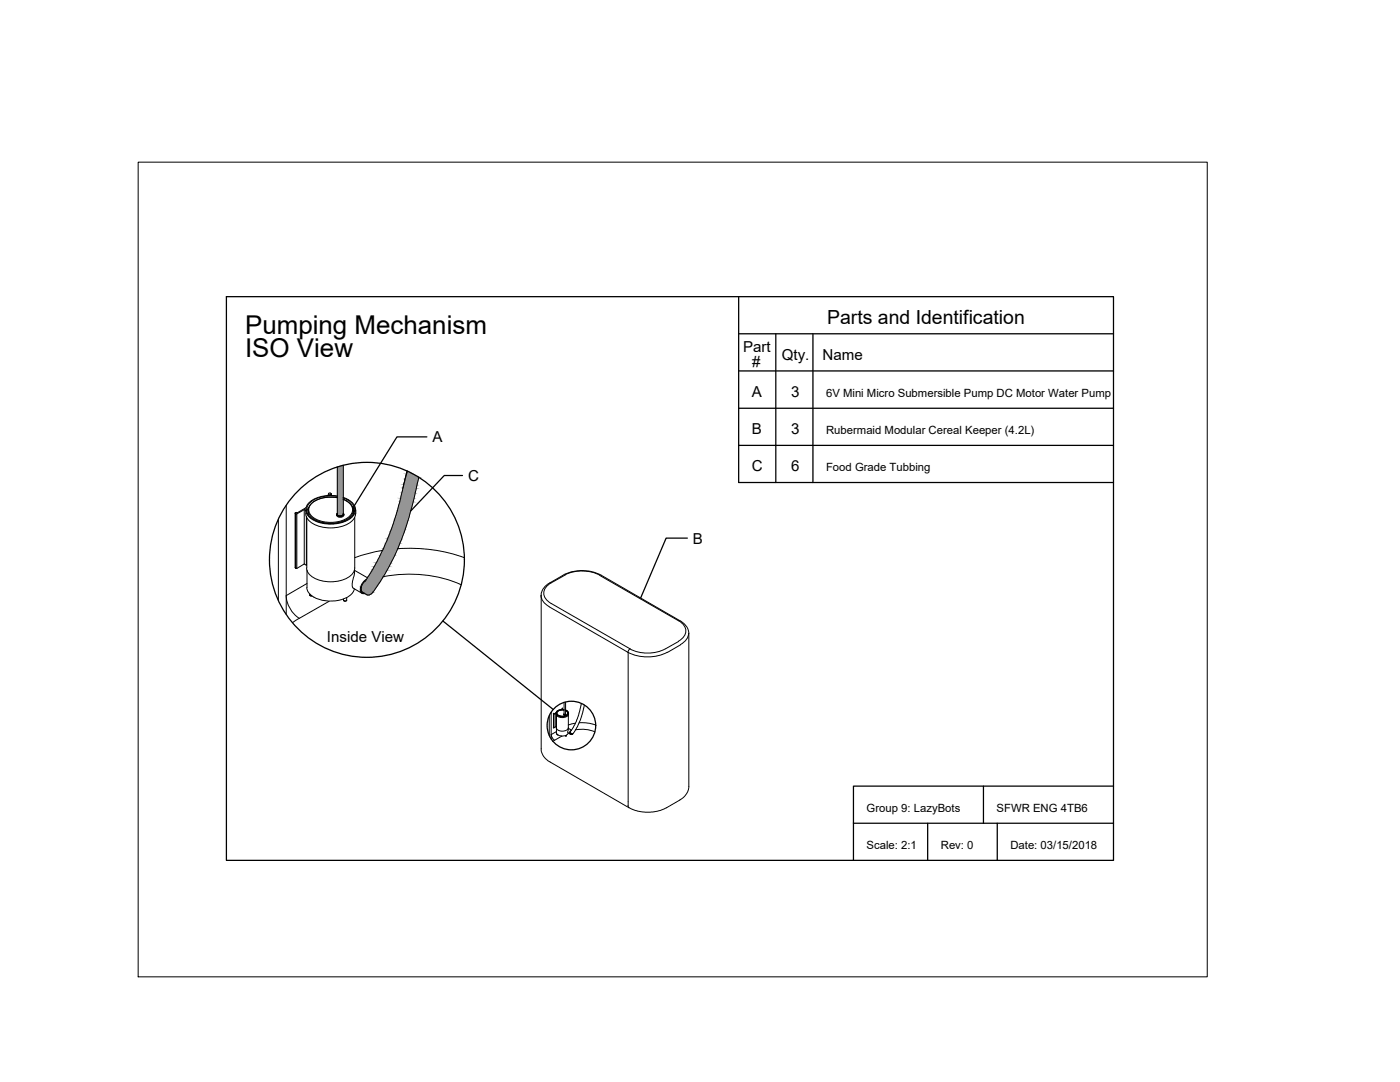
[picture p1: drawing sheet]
<svg xmlns="http://www.w3.org/2000/svg" width="279mm" height="216mm" viewBox="0 0 279 216" stroke-linecap="round" stroke-linejoin="round" font-family="sans-serif">
<!-- layer: 0 -->
<g fill="none" stroke="#000" stroke-width=".25">
<path d="M45.2 59.2h177v112.5h-177zM147.4 59.2v37.1h74.8M147.4 66.6h74.8M147.4 74h74.8M154.8 66.6v29.7M162.2 66.6v29.7M85.2 87.2h-6l-8.7 14.1M92.3 94.9h-3.6l-6.7 7.1M147.4 81.5h74.8M147.4 88.9h74.8M137.2 107.4h-4.3l-5 11.9M88.4 123.9l22 17.7"/>
<path d="M196.3 156.9v7.4M222.2 156.9h-51.9v14.8M170.3 164.3h51.9M185.1 164.3v7.4M199 164.3v7.4"/>
<circle cx="73.2" cy="111.7" r="19.5"/>
<circle cx="114" cy="144.8" r="4.8"/>
</g>
<g fill="none" stroke="#000" stroke-width=".2">
<path d="M27.6 32.4h213.3v162.5h-213.3zM65.6 98.9l.5-.3v.3M65.6 98.5v.2M65.7 98.7l-.5 .2M66 98.4h-.3v.2M66 98.4l.1 .1M66.1 98.5h.1M66.1 98.5v.4M67.3 99.3a5.8 5.8 0 0 0-5.3 1.4 1.85 1.85 0 0 0 1 2.9 6.4 6.4 0 0 0 6.9-.8 1.99 1.99 0 0 0-1.2-3.1h-.2a2.57 2.57 0 0 1 2 2.1v.6M67.3 99a6.5 6.5 0 0 0-5.9 1.6 1.96 1.96 0 0 0 .7 2.9 7.3 7.3 0 0 0 8.3-.5 2.03 2.03 0 0 0-.9-3.3l-1-.4M67.3 99a6.3 6.3 0 0 0-5.7 1.6 1.9 1.9 0 0 0 .6 2.9 7.3 7.3 0 0 0 7.6-.1 2.01 2.01 0 0 0 1-1.9 2.01 2.01 0 0 0-1.4-1.7l-.9-.4M67.3 99.3a5.8 5.8 0 0 0-5.5 1.6l-.2 .5-.1 1"/>
<path d="M67.3 93.2v9.4M68.5 92.9v9.7M81.2 94l-1.9 8.1-1.5 4.3-2.2 5-2.7 4.6M81.3 94l-.9 3.4M83.6 95.2a63.7 63.7 0 0 1-6.8 19.4l-2.4 3.6M55.6 103.6v16.2M57.1 100.9v21.7M58.9 102.4l.1 10.9M59 102.5v10.8M59 102.5h.1M59.1 102.5h.1M59.1 113.4h.1"/>
<path d="M59.1 102.5v10.9l-.1-.1M59.2 102.5v10.9l1.5-.9M59.3 102.3h-.3v.2M60.7 101.7v10.8M60.7 101.7l-1.5 .8M60.7 101.7l.4 .2M61 102.5a3.4 3.4 0 0 0 3.1 2.6 6.7 6.7 0 0 0 6.5-1.5l.4-1.1M61.1 101.7v.8M61.1 101.3l-1.8 1M61.1 103.1v9.7l-.4-.3M61.2 113.3a3.3 3.3 0 0 0 2.9 2.6 6.5 6.5 0 0 0 6.3-1.5l.4-1.1M61.2 112.5l-.1 .3"/>
<path d="M61.2 117.2a2.94 2.94 0 0 0 2.7 2.5 6.6 6.6 0 0 0 6.4-1.4l.4-.8M61.2 103.3v10M61.3 116.4l-4.2 2.4a5.8 5.8 0 0 0 2.6 4.6M61.3 113.8v3.4M61.5 101.8a3.1 3.1 0 0 0 2.7 2.4 6.1 6.1 0 0 0 5.9-1.4l.4-1M61.5 102.4v.3M61.6 101.3l-.4 .7M61.8 118.7l.4 .2M61.8 118.5v.3l.5 .1M65.7 120l-6 3.4M67.2 102.7a.81 .81 0 0 0 1.4 0M67.3 102.4l-.1 .2a.79 .79 0 0 0 1.4 0l-.1-.2 .1 .4"/>
<path d="M67.3 102.6a.7 .7 0 0 0 1.2 0M67.3 102.6v.1M67.3 102.5a.61 .61 0 0 0 .6 .5 .61 .61 0 0 0 .6-.5M67.3 102.7h.1M67.3 102.4l-.1 .2a.73 .73 0 0 0 .6 .7 .73 .73 0 0 0 .8-.5M67.3 102.7a.69 .69 0 0 0 1.2 0M68.5 102.7h.1M68.5 102.6v.1M68.6 119.7l.2 .2 .4-.2M69.2 119.3v.4a.33 .33 0 0 1-.3 .3 .33 .33 0 0 1-.3-.3v-.1M70.4 101.3l.4 .7M70.5 102.4v.3"/>
<path d="M70.8 113.8l-.1 1a3.4 3.4 0 0 0-.3 2.5l1.9 1.1h.5M70.8 113.8l2.5 1.5M70.8 103.3v10M71 101.7v.8M72.1 117.1a.93 .93 0 0 0 .3 1.1M72.4 118.2l.9 .5h.4l.7-.4M72.8 116l-.6 .9a.92 .92 0 0 0 .5 1.5M73.1 115.6a2.23 2.23 0 0 0-1.1 2.5l.2 .2M74.4 118.1l-.1 .1M76.3 109.8l-2.8 .6-2.7 .9M76.5 115.1a26.4 26.4 0 0 1 15.6 1.6M79.4 109.5a32.2 32.2 0 0 1 13.3 1.8"/>
<path d="M108 118.8a2.77 2.77 0 0 0 1.6 2.2M108.9 116.9l3.3-2a8.2 8.2 0 0 1 7.8-.1l15.7 9.1a3.1 3.1 0 0 1 1.8 2.5v30.5a3.4 3.4 0 0 1-1.8 2.8l-2.7 1.5a8.3 8.3 0 0 1-7.5 0l-15.7-9.1a3 3 0 0 1-1.8-2.7v-30.9l.3-.9zM110 116.3a2.17 2.17 0 0 0-1.5 2.1 2.17 2.17 0 0 0 1.5 2M112.8 114.7a7.9 7.9 0 0 1 6.9 .1l15.7 9.1M112.9 114.7l-2.9 1.6M59.7 123.4l-1.4 .9M109.6 121.1l15.8 9.1v30.6M110 120.4l15.7 9.1-.4 .7M125.3 130.1a8.7 8.7 0 0 0 7.9 0M125.7 129.5a7.8 7.8 0 0 0 7.1 0M135.4 123.8a2.17 2.17 0 0 1 1.5 2.1 2.17 2.17 0 0 1-1.5 2M135.4 128l-2.6 1.5"/>
<path d="M135.8 128.7l-2.6 1.5M137.4 126.4a2.77 2.77 0 0 1-1.6 2.2M109.6 142.8v4M110 142.1v5.4M110.4 145.2h.1M110.4 142.4v.1M110.5 142.5v2.7M110.5 142.5h.1M110.5 142.4h.1M110.5 145.2h.1M110.9 142.3v2.7M110.9 142.3l-.4 .2v2.7l.4-.2"/>
<path d="M111 146.2a1.41 1.41 0 0 0 2.4 0M111 145.2a1.39 1.39 0 0 0 2.4 0M111 142.2l-.5 .3M111 142.6v2.5l-.1-.1M111 142.3v.2M111 145v.1M111.1 146l-1.1 .6a1.41 1.41 0 0 0 .6 1.1M111.1 142.7v2.5M111.1 145.3v.9M111.1 142a1.65 1.65 0 0 1 1.4-.4 1 1 0 0 0-1.4 .9 1.43 1.43 0 0 0 2.3-.3l-.1-.2-.5-.3h.2a.59 .59 0 0 1 .4 .8 1.53 1.53 0 0 1-2.4-.2zM111.1 142.3a1.29 1.29 0 0 0 2.2 0M111.1 142.2l-.1 .2-.1-.1"/>
<path d="M111.2 146.6h.1M111.2 146.5l.1 .1M112.1 141.5h.1M112.2 146.9l-1.9 1M112.2 141.5l-.2 .1M112.2 141.5h.1M112.2 141.5v.1M112.3 141.5v.1M112.5 142.5l.4 .1h-.3M112.5 142.5l.2 .1 .2-.1M112.5 142.5l.1 .1M112.5 142.5h.1"/>
<path d="M112.6 140.2l-.1 2.4M112.8 142.5l-.1 .1h-.2M112.8 142.5h.1M112.8 142.5l-.2 .1M112.9 140.1v2.5l-.2 .1-.2-.1M113 146.7v.2l-.1-.1h.1M113.3 142.2l.1 .2M113.3 142.4v.1M113.4 142.3l-.1-.2-.4-.3a.5 .5 0 0 1 .4 .7 1.3 1.3 0 0 1-2.2-.3 1.08 1.08 0 0 1 1.4-.5 1.02 1.02 0 0 0-1.4 .8M113.4 142.3v.2M113.4 145.3l-.1 .8 .6 .4M113.4 145.3l.7 .4"/>
<path d="M113.4 142.7v2.5M113.5 142.3a1.17 1.17 0 0 1-1.8 .8l-.6-.3-.1-.3M113.8 146.1l.2 .4M113.8 146.4l.2 .1M113.9 146l-.1 .4M113.9 145.9l-.2 .4 .2 .2M113.9 145.8l-.2 .3 .1 .3M114 146.4l.1 .1 .2-.1-.3 .1M114 146.3l.3 .1M114.8 144.3l-1.4 .4M114.8 145.6l1.8-.1 1.1 .2 1 .3M115.6 144.2l1.7 .1 1.6 .4"/>
<path d="M116 140.3l-.8 3.1-.5 1.3-.8 1.2M116.6 140.7l-.7 2.8-.7 1.6-.8 1.3M125.3 160.7l.2 .4"/>
</g>
<g fill="#939598" stroke="#939598" stroke-width=".2">
<path d="M67.3 93.2l1.2-.3v.3z"/>
<path d="M81.3 94l1.2 .6h-1.3z"/>
<path d="M67.5 102.9h.8z"/>
<path d="M67.8 103h.2z"/>
<path d="M72.4 118.3l.1 .1z"/>
<path d="M73.2 118.7h.6z"/>
<path d="M81.2 94.6l2.4 .6-1.1-.6zM81.2 94.6l2.4 .6h-2.6z"/>
<path d="M81 95.2l2.5 .4 .1-.4zM81 95.2l2.5 .4h-2.7z"/>
<path d="M80.8 95.6l2.4 1.1 .3-1.1zM80.8 95.6l2.4 1.1h-2.6z"/>
<path d="M80.6 96.7l2.5 .7 .1-.7zM80.6 96.7l2.5 .7h-2.7z"/>
<path d="M80.4 97.4l2.5 1 .2-1zM80.4 97.4l2.5 1h-2.7z"/>
<path d="M80.2 98.4l2.4 1.1 .3-1.1zM80.2 98.4l2.4 1.1h-2.7z"/>
<path d="M79.9 99.5l2.5 .6 .2-.6zM79.9 99.5l2.5 .6h-2.6z"/>
<path d="M79.8 100.1l2.3 1.5 .3-1.5zM79.8 100.1l2.3 1.5h-2.7z"/>
<path d="M79.4 101.6l2.6 .3 .1-.3zM79.4 101.6l2.6 .3h-2.7z"/>
<path d="M67.3 93.2l1.2 9.4v-9.4zM67.3 93.2l1.2 9.4h-1.2zM67.3 102.6h1.2zM67.3 102.6h1.2z"/>
<path d="M67.3 102.6l1.2 .1zM67.3 102.6l1.2 .1z"/>
<path d="M67.3 102.7l1.2 .1zM67.3 102.7l1.2 .1z"/>
<path d="M67.3 102.8h1.2zM67.3 102.8h1.2zM67.4 102.8h1.1zM67.4 102.8h1.1z"/>
<path d="M67.4 102.8h1.1zM67.4 102.8h1z"/>
<path d="M67.4 102.8h1zM67.4 102.8h1z"/>
<path d="M67.5 102.8h.9zM67.5 102.8l.8 .1zM67.5 102.9h.8z"/>
<path d="M67.5 102.9h.8zM67.5 102.9h.8z"/>
<path d="M67.6 102.9h.7zM67.6 102.9h.6z"/>
<path d="M67.6 102.9h.6zM67.6 102.9l.6 .1z"/>
<path d="M67.7 103h.5zM67.7 103h.4z"/>
<path d="M67.7 103h.4zM67.7 103h.3z"/>
<path d="M67.8 103h.2zM67.8 103h.2z"/>
<path d="M79.3 101.9l2.2 1.8 .5-1.8zM79.3 101.9l2.2 1.8h-2.8z"/>
<path d="M78.7 103.7h2.8zM78.7 103.7l2.7 .1z"/>
<path d="M78.7 103.8l2.2 1.8 .5-1.8zM78.7 103.8l2.2 1.8h-2.8z"/>
<path d="M78.1 105.6l2.6 .5 .2-.5zM78.1 105.6l2.6 .5h-2.8z"/>
<path d="M77.9 106.1l2.3 1.4 .5-1.4zM77.9 106.1l2.3 1.4h-2.9z"/>
<path d="M77.3 107.5l2.5 .9 .4-.9zM77.3 107.5l2.5 .9h-2.8z"/>
<path d="M77 108.4l2.3 1.1 .5-1.1zM77 108.4l2.3 1.1h-2.8z"/>
<path d="M76.5 109.5l2.3 1.3 .5-1.3zM76.5 109.5l2.3 1.3h-2.9z"/>
<path d="M75.9 110.8l2.8 .1 .1-.1zM75.9 110.8l2.8 .1h-2.9z"/>
<path d="M75.8 110.9l2.2 1.4 .7-1.4zM75.8 110.9l2.2 1.4h-2.9z"/>
<path d="M75.1 112.3l2.5 .7 .4-.7zM75.1 112.3l2.5 .7h-2.9z"/>
<path d="M74.7 113l2.6 .7 .3-.7zM74.7 113l2.6 .7h-3z"/>
<path d="M74.3 113.7l2.2 1.4 .8-1.4zM74.3 113.7l2.2 1.4h-3z"/>
<path d="M73.5 115.1l2.8 .2 .2-.2zM73.5 115.1l2.8 .2h-3z"/>
<path d="M73.3 115.3l2.8 .3 .2-.3zM73.3 115.3l2.8 .3h-3z"/>
<path d="M73.1 115.6l2.8 .4 .2-.4zM73.1 115.6l2.8 .4h-3z"/>
<path d="M72.9 116l2.9 .2 .1-.2zM72.7 116.2l.2-.2 2.9 .2z"/>
<path d="M72.7 116.2l2.9 .2 .2-.2zM72.7 116.2l2.9 .2h-3.1z"/>
<path d="M72.5 116.4l3 .2 .1-.2zM72.5 116.4l3 .2h-3.1zM72.4 116.6h3.1zM72.4 116.6h3.1z"/>
<path d="M72.4 116.6l2.9 .3 .2-.3zM72.4 116.6l2.9 .3h-3.1z"/>
<path d="M72.2 116.9l2.9 .3 .2-.3zM72.2 116.9l2.9 .3h-2.9zM72.2 117.2h2.9zM72.2 117.2h2.9z"/>
<path d="M72.2 117.2l-.1 .2zM72.2 117.2l-.1 .2z"/>
<path d="M72.1 117.4v.2zM72.1 117.4v.2z"/>
<path d="M72.1 117.7l.1 .1zM72.1 117.7l.1 .1z"/>
<path d="M72.1 117.9l.1 .1zM72.1 117.9l.1 .1z"/>
<path d="M72.2 118l.1 .1zM72.2 118l.1 .1z"/>
<path d="M72.2 118.1h.1zM72.2 118.1h.1z"/>
<path d="M72.2 117.2l2.2 1 .7-1zM72.2 117.2l2.2 1h-1.9z"/>
<path d="M72.2 118.1l.2 .1zM72.2 118.1l.2 .1zM72.3 118.2h.1zM72.3 118.2h.1z"/>
<path d="M72.5 118.2h1.9zM72.5 118.2l1.9 .1zM72.5 118.3h1.9zM72.5 118.3h1.9z"/>
<path d="M72.3 118.2l.2 .1zM72.3 118.2l.2 .1z"/>
<path d="M72.5 118.3h1.9zM72.5 118.3h1.8z"/>
<path d="M72.3 118.3h.2zM72.3 118.3h.2z"/>
<path d="M72.6 118.3l1.5 .2 .2-.2zM72.6 118.3l1.5 .2h-1.2z"/>
<path d="M72.9 118.5l.9 .2 .3-.2zM72.9 118.5l.9 .2h-.6z"/>
<path d="M73.2 118.7h.6zM73.3 118.7h.5z"/>
</g>
<g font-size="5.2">
<text x="48.9" y="66.6">Pumping Mechanism</text>
<text x="48.9" y="71.3">ISO View</text>
</g>
<text font-size="3.9" x="165.1" y="64.6">Parts and Identification</text>
<g font-size="3">
<text x="148.3" y="70.3">Part</text>
<text x="156" y="71.8">Qty.</text>
<text x="164.1" y="71.8">Name</text>
<text x="150.1" y="73.3">#</text>
<text x="150" y="79.2">A</text>
<text x="157.9" y="79.2">3</text>
<text x="86.3" y="88.3">A</text>
<text x="150" y="86.6">B</text>
<text x="157.9" y="86.6">3</text>
<text x="93.4" y="96">C</text>
<text x="150" y="94">C</text>
<text x="157.9" y="94">6</text>
<text x="138.3" y="108.5">B</text>
<text x="65.2" y="128">Inside View</text>
</g>
<g font-size="2.3">
<text x="164.9" y="79.2">6V Mini Micro Submersible Pump DC Motor Water Pump</text>
<text x="164.9" y="86.6">Rubermaid Modular Cereal Keeper (4.2L)</text>
<text x="164.9" y="94">Food Grade Tubbing</text>
<text x="172.9" y="162">Group 9: LazyBots</text>
<text x="198.9" y="162">SFWR ENG 4TB6</text>
<text x="172.9" y="169.4">Scale: 2:1</text>
<text x="187.8" y="169.4">Rev: 0</text>
<text x="201.6" y="169.4">Date: 03/15/2018</text>
</g>
</svg>
